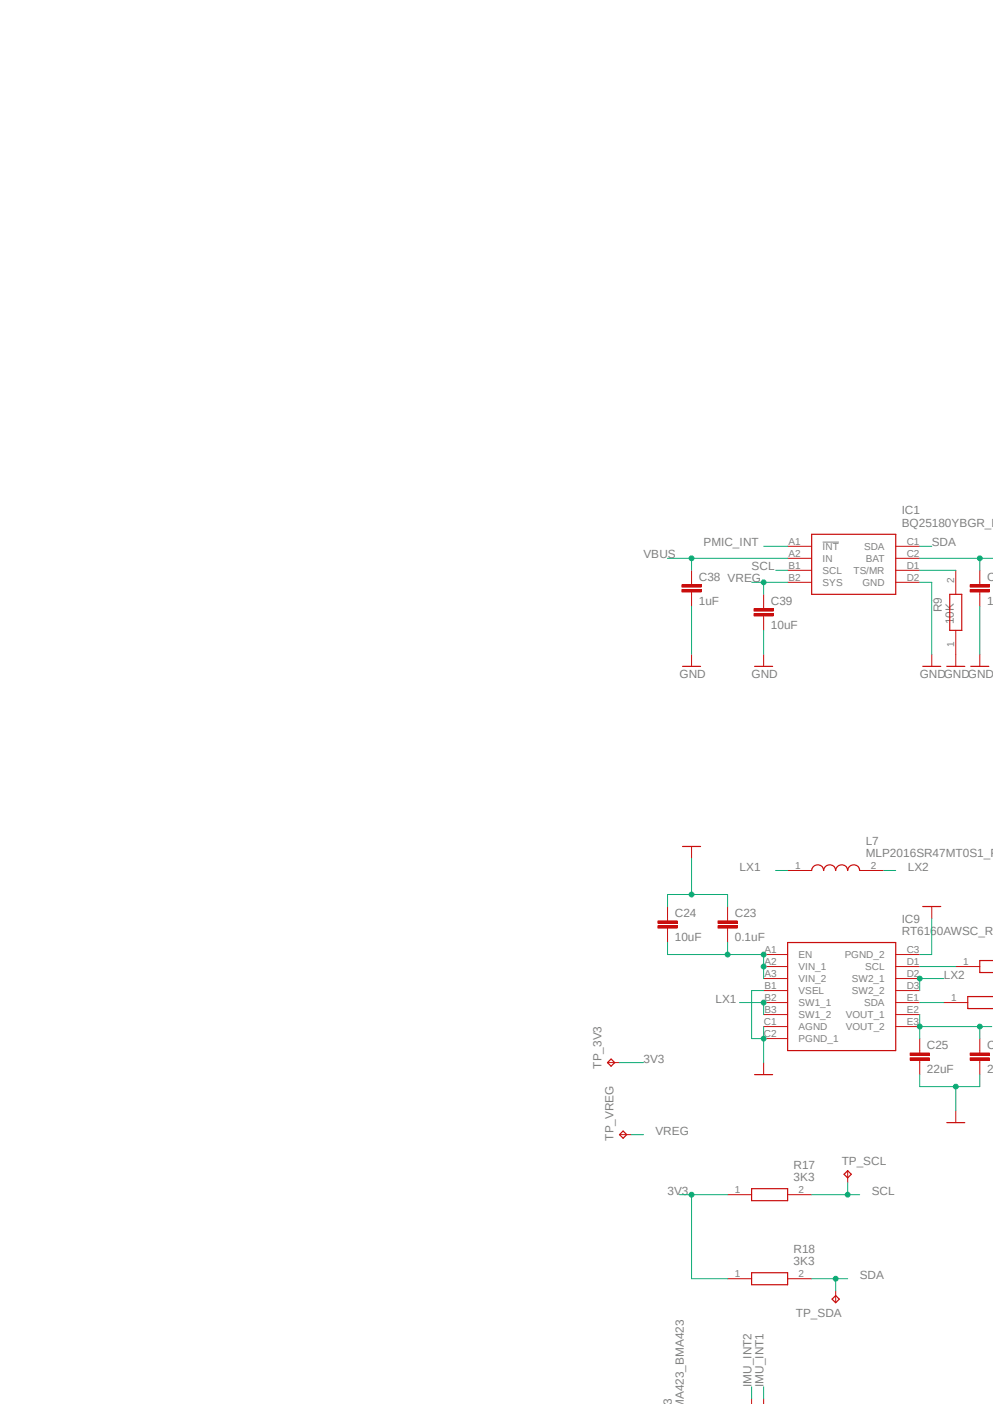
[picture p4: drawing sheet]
<svg xmlns="http://www.w3.org/2000/svg" width="210mm" height="297mm" viewBox="0 0 210 297" stroke-linecap="round" stroke-linejoin="round" font-family="sans-serif">
<path d="M54.2 67.3l155.7 135.7" fill="none" stroke="#fff" stroke-width=".21"/>
<path d="M174 114.7h3.4" fill="none" stroke="#808080" stroke-width=".21"/>
<path d="M171.7 113h17.7v12.7h-17.7zM200.9 125.7h2.5v7.6h-2.5zM144.4 141h3.8M159.6 141h3.8M195.2 141h3.8M200.2 141h3.8M205.3 141h3.8" fill="none" stroke="#c90d0c" stroke-width=".25"/>
<g fill="none" stroke="#c90d0c" stroke-width=".21">
<path d="M166.6 115.6h5.1M166.6 118.1h5.1M189.4 115.6h5.1M189.4 118.1h5.1M146.3 138.4v2.6M161.5 138.4v2.6M166.6 120.6h5.1M166.6 123.2h5.1M189.4 120.6h5.1M189.4 123.2h5.1M197.1 138.4v2.6M202.1 120.6v5.1"/>
<path d="M202.1 133.3v7.7M207.2 123.2v.5M207.2 125.2v.5M207.2 138.4v2.6"/>
</g>
<path d="M205.2 124.7h4.1v.5h-4.1z" fill-rule="evenodd" fill="#c90d0c"/>
<path d="M205.2 124.7h4.1v.5h-4.1z" fill="none" stroke="#c90d0c" stroke-width=".21"/>
<path d="M205.2 123.7h4.1v.5h-4.1z" fill-rule="evenodd" fill="#c90d0c"/>
<path d="M161.5 128.3v.5M161.5 130.3v.5M205.2 123.7h4.1v.5h-4.1zM207.2 120.6v2.6M207.2 125.7v2.6" fill="none" stroke="#c90d0c" stroke-width=".21"/>
<path d="M159.5 129.8h4v.5h-4z" fill-rule="evenodd" fill="#c90d0c"/>
<path d="M159.5 129.8h4v.5h-4z" fill="none" stroke="#c90d0c" stroke-width=".21"/>
<path d="M159.5 128.8h4v.5h-4z" fill-rule="evenodd" fill="#c90d0c"/>
<path d="M146.3 123.2v.5M146.3 125.2v.5M159.5 128.8h4v.5h-4zM161.5 125.7v2.6M161.5 130.8v2.5" fill="none" stroke="#c90d0c" stroke-width=".21"/>
<path d="M144.2 124.7h4.1v.5h-4.1z" fill-rule="evenodd" fill="#c90d0c"/>
<path d="M144.2 124.7h4.1v.5h-4.1z" fill="none" stroke="#c90d0c" stroke-width=".21"/>
<path d="M144.2 123.7h4.1v.5h-4.1z" fill-rule="evenodd" fill="#c90d0c"/>
<g fill="none" stroke="#c90d0c" stroke-width=".21">
<path d="M144.2 123.7h4.1v.5h-4.1zM146.3 120.6v2.6M146.3 125.7v2.6M153.9 194.3v.5M153.9 196.3v.5M166.6 184.1h5.1M181.8 184.1h5.1M197.1 191.8v2.5M161.5 201.9h5.1M161.5 204.5h5.1M161.5 207h5.1M161.5 209.5h5.1"/>
<path d="M161.5 212.1h5.1M161.5 214.6h5.1M161.5 217.2h5.1M161.5 219.7h5.1M189.4 201.9h5.1M189.4 204.5h5.1M189.4 207h5.1M189.4 209.5h5.1M189.4 212.1h5.1M189.4 214.6h5.1M189.4 217.2h5.1M161.5 224.8v2.5"/>
</g>
<path d="M166.6 199.4h22.8v22.8h-22.8zM171.7 184.2a1.27 1.27 0 0 1 1.2-1.3 1.27 1.27 0 0 1 1.3 1.3 1.27 1.27 0 0 1 1.3-1.3 1.27 1.27 0 0 1 1.2 1.3 1.27 1.27 0 0 1 1.3-1.3 1.27 1.27 0 0 1 1.3 1.3 1.27 1.27 0 0 1 1.3-1.3 1.27 1.27 0 0 1 1.2 1.3M195.2 191.8h3.8M159.6 227.3h3.8" fill="none" stroke="#c90d0c" stroke-width=".25"/>
<path d="M151.8 195.8h4.1v.5h-4.1z" fill-rule="evenodd" fill="#c90d0c"/>
<path d="M151.8 195.8h4.1v.5h-4.1z" fill="none" stroke="#c90d0c" stroke-width=".21"/>
<path d="M151.8 194.8h4.1v.5h-4.1z" fill-rule="evenodd" fill="#c90d0c"/>
<path d="M141.2 194.3v.5M141.2 196.3v.5M151.8 194.8h4.1v.5h-4.1zM153.9 191.8v2.5M153.9 196.8v2.6" fill="none" stroke="#c90d0c" stroke-width=".21"/>
<path d="M139.1 195.8h4.1v.5h-4.1z" fill-rule="evenodd" fill="#c90d0c"/>
<path d="M139.1 195.8h4.1v.5h-4.1z" fill="none" stroke="#c90d0c" stroke-width=".21"/>
<path d="M139.1 194.8h4.1v.5h-4.1z" fill-rule="evenodd" fill="#c90d0c"/>
<path d="M146.3 179.1v2.5M139.1 194.8h4.1v.5h-4.1zM141.2 191.8v2.5M141.2 196.8v2.6M194.5 222.2v.6M194.5 224.3v.5" fill="none" stroke="#c90d0c" stroke-width=".21"/>
<path d="M144.4 179.1h3.8" fill="none" stroke="#c90d0c" stroke-width=".25"/>
<path d="M192.5 223.8h4.1v.5h-4.1z" fill-rule="evenodd" fill="#c90d0c"/>
<path d="M192.5 223.8h4.1v.5h-4.1z" fill="none" stroke="#c90d0c" stroke-width=".21"/>
<path d="M192.5 222.8h4.1v.5h-4.1z" fill-rule="evenodd" fill="#c90d0c"/>
<path d="M194.5 219.7v2.5M192.5 222.8h4.1v.5h-4.1zM194.5 224.8v2.5M207.2 222.2v.6M207.2 224.3v.5" fill="none" stroke="#c90d0c" stroke-width=".21"/>
<path d="M205.2 223.8h4.1v.5h-4.1z" fill-rule="evenodd" fill="#c90d0c"/>
<path d="M205.2 223.8h4.1v.5h-4.1z" fill="none" stroke="#c90d0c" stroke-width=".21"/>
<path d="M205.2 222.8h4.1v.5h-4.1z" fill-rule="evenodd" fill="#c90d0c"/>
<g fill="none" stroke="#c90d0c" stroke-width=".21">
<path d="M199.6 212.1h5.1M202.1 204.5h5.1M207.2 219.7v2.5M128.5 224.8h2.5M202.1 234.9v2.6M205.2 222.8h4.1v.5h-4.1zM207.2 224.8v2.5M131 240h2.6M153.9 252.7h5.1M166.6 252.7h5.1M179.3 247.6v2.6M153.9 270.5h5.1"/>
<path d="M166.6 270.5h5.1M176.7 273v2.6M159 295.9v1.2M161.5 295.9v1.2"/>
</g>
<path d="M209.9 210.8h-5.2v2.6h5.2M209.9 203.2h-2.7v2.5h2.7M129.2 224l.8 .8-.8 .8-.7-.8zM131.8 239.3l.7 .7-.7 .8-.8-.8zM200.2 237.5h3.8M159 251.5h7.6v2.5h-7.6zM179.3 247.6l.7 .8-.7 .8-.8-.8zM159 269.2h7.6v2.6h-7.6zM176 274.8l.7-.7 .8 .7-.8 .8z" fill="none" stroke="#c90d0c" stroke-width=".25"/>
<path d="M146.3 128.3v10.1M161.5 133.3v5.1M194.5 123.2h2.6v15.2M207.2 128.3v10.1M161.5 217.2v7.6" fill="none" stroke="#0dab76" stroke-width=".21"/>
<circle cx="161.5" cy="219.7" r=".51" fill="#0dab76"/>
<g fill="none" stroke="#0dab76" stroke-width=".21">
<path d="M141.2 191.8v-2.6h12.7v2.6M197.1 194.3v7.6h-2.6M161.5 209.5h-2.5v10.2h2.5"/>
<circle cx="161.5" cy="219.7" r=".51"/>
</g>
<circle cx="146.3" cy="189.2" r=".51" fill="#0dab76"/>
<g fill="none" stroke="#0dab76" stroke-width=".21">
<path d="M146.3 181.6v7.6M194.5 227.3v2.6h12.7v-2.6"/>
<circle cx="146.3" cy="189.2" r=".51"/>
</g>
<circle cx="202.1" cy="229.9" r=".51" fill="#0dab76"/>
<g fill="none" stroke="#0dab76" stroke-width=".21">
<path d="M194.5 118.1h15.4M207.2 118.1v2.5M194.5 120.6h7.6M202.1 229.9v5"/>
<circle cx="202.1" cy="229.9" r=".51"/>
</g>
<circle cx="207.2" cy="118.1" r=".51" fill="#0dab76"/>
<g fill="none" stroke="#0dab76" stroke-width=".21">
<path d="M159 123.2h7.6M161.5 123.2v2.5"/>
<circle cx="207.2" cy="118.1" r=".51"/>
</g>
<circle cx="161.5" cy="123.2" r=".51" fill="#0dab76"/>
<g fill="none" stroke="#0dab76" stroke-width=".21">
<path d="M141.2 118.1h25.4M146.3 118.1v2.5M133.6 240h2.5"/>
<circle cx="161.5" cy="123.2" r=".51"/>
</g>
<circle cx="146.3" cy="118.1" r=".51" fill="#0dab76"/>
<g fill="none" stroke="#0dab76" stroke-width=".21">
<path d="M161.5 115.6h5.1M164 120.6h2.6M171.7 252.7h10.1M179.3 250.2v2.5"/>
<circle cx="146.3" cy="118.1" r=".51"/>
</g>
<circle cx="179.3" cy="252.7" r=".51" fill="#0dab76"/>
<g fill="none" stroke="#0dab76" stroke-width=".21">
<path d="M194.5 115.6h2.6M171.7 270.5h7.6M176.7 270.5v2.5"/>
<circle cx="179.3" cy="252.7" r=".51"/>
</g>
<circle cx="176.7" cy="270.5" r=".51" fill="#0dab76"/>
<g fill="none" stroke="#0dab76" stroke-width=".21">
<path d="M194.5 214.6v5.1"/>
<circle cx="176.7" cy="270.5" r=".51"/>
</g>
<circle cx="194.5" cy="217.2" r=".51" fill="#0dab76"/>
<g fill="none" stroke="#0dab76" stroke-width=".21">
<path d="M194.5 217.2h12.7v2.5"/>
<circle cx="194.5" cy="217.2" r=".51"/>
</g>
<circle cx="207.2" cy="217.2" r=".51" fill="#0dab76"/>
<g fill="none" stroke="#0dab76" stroke-width=".21">
<path d="M207.2 217.2h2.6M131 224.8h5.1M143.7 252.7h10.2M146.3 252.7v17.8h7.6"/>
<circle cx="207.2" cy="217.2" r=".51"/>
</g>
<circle cx="146.3" cy="252.7" r=".51" fill="#0dab76"/>
<g fill="none" stroke="#0dab76" stroke-width=".21">
<path d="M156.4 212.1h5.1v2.5M159 293.4v2.5M161.5 293.4v2.5"/>
<circle cx="146.3" cy="252.7" r=".51"/>
</g>
<circle cx="161.5" cy="212.1" r=".51" fill="#0dab76"/>
<g fill="none" stroke="#0dab76" stroke-width=".21">
<path d="M153.9 199.4v2.5h7.6M164 184.1h2.6"/>
<circle cx="161.5" cy="212.1" r=".51"/>
</g>
<circle cx="153.9" cy="201.9" r=".51" fill="#0dab76"/>
<g fill="none" stroke="#0dab76" stroke-width=".21">
<path d="M141.2 199.4v2.5h12.7M161.5 201.9v2.6"/>
<circle cx="153.9" cy="201.9" r=".51"/>
</g>
<circle cx="161.5" cy="201.9" r=".51" fill="#0dab76"/>
<g fill="none" stroke="#0dab76" stroke-width=".21">
<path d="M161.5 204.5v2.5"/>
<circle cx="161.5" cy="201.9" r=".51"/>
</g>
<circle cx="161.5" cy="204.5" r=".51" fill="#0dab76"/>
<g fill="none" stroke="#0dab76" stroke-width=".21">
<path d="M186.9 184.1h2.5M194.5 212.1h5.1M194.5 204.5h7.6M199.6 207h-5.1v2.5"/>
<circle cx="161.5" cy="204.5" r=".51"/>
</g>
<circle cx="194.5" cy="207" r=".51" fill="#0dab76"/>
<circle cx="194.5" cy="207" r=".51" fill="none" stroke="#0dab76" stroke-width=".21"/>
<g font-size="2.5" fill="#808080">
<text x="190.7" y="111.4">BQ25180YBGR_B</text>
<text x="190.7" y="108.8">IC1</text>
<text x="136.1" y="118.1">VBUS</text>
<text x="148.8" y="115.6">PMIC_INT</text>
<text x="197.1" y="115.6">SDA</text>
<text x="147.8" y="122.8">C38 VREG</text>
<text x="159" y="120.7">SCL</text>
<text x="208.7" y="122.8">C3</text>
<text x="147.8" y="127.9">1uF</text>
<text x="163" y="127.9">C39</text>
<text x="199.2" y="129.5" transform="rotate(-90 199.2 129.5)">R9</text>
<text x="208.7" y="127.9">1u</text>
<text x="163" y="133">10uF</text>
<text x="201.8" y="132.1" transform="rotate(-90 201.8 132.1)">10K</text>
<text x="143.7" y="143.5">GND</text>
<text x="159" y="143.5">GND</text>
<text x="194.5" y="143.5">GNDGNDGND</text>
<text x="183.1" y="178.7">L7</text>
<text x="156.4" y="184.2">LX1</text>
<text x="183.1" y="181.2">MLP2016SR47MT0S1_FT</text>
<text x="192" y="184.2">LX2</text>
<text x="142.7" y="193.9">C24</text>
<text x="155.4" y="193.9">C23</text>
<text x="190.7" y="197.7">RT6160AWSC_RT</text>
<text x="190.7" y="195.2">IC9</text>
<text x="142.7" y="199">10uF</text>
<text x="155.4" y="199">0.1uF</text>
<text x="199.6" y="207">LX2</text>
<text x="151.3" y="212.1">LX1</text>
<text x="196" y="221.9">C25</text>
<text x="208.7" y="221.9">C3</text>
<text x="127.2" y="226.1" transform="rotate(-90 127.2 226.1)">TP_3V3</text>
<text x="136.1" y="224.8">3V3</text>
<text x="196" y="227">22uF</text>
<text x="208.7" y="227">22</text>
<text x="129.8" y="241.3" transform="rotate(-90 129.8 241.3)">TP_VREG</text>
<text x="138.6" y="240">VREG</text>
<text x="167.9" y="249.8">3K3</text>
<text x="167.9" y="247.3">R17</text>
<text x="178" y="246.4">TP_SCL</text>
<text x="141.2" y="252.7">3V3</text>
<text x="184.4" y="252.7">SCL</text>
<text x="167.9" y="267.6">3K3</text>
<text x="167.9" y="265.1">R18</text>
<text x="181.8" y="270.5">SDA</text>
<text x="168.3" y="278.6">TP_SDA</text>
<text x="159" y="293.4" transform="rotate(-90 159 293.4)">IMU_INT2</text>
<text x="161.5" y="293.4" transform="rotate(-90 161.5 293.4)">IMU_INT1</text>
<text x="142.1" y="297.2" transform="rotate(-90 142.1 297.2)">3</text>
<text x="144.6" y="296" transform="rotate(-90 144.6 296)">A423_BMA423</text>
</g>
<g font-size="2.1" fill="#808080">
<text x="166.8" y="115.2">A1</text>
<text x="166.8" y="117.8">A2</text>
<text x="174" y="116.3">INT</text>
<text x="174" y="118.9">IN</text>
<text x="182.8" y="116.3">SDA</text>
<text x="183.1" y="118.9">BAT</text>
<text x="191.8" y="115.2">C1</text>
<text x="191.8" y="117.8">C2</text>
<text x="166.8" y="120.3">B1</text>
<text x="166.8" y="122.9">B2</text>
<text x="174" y="121.4">SCL</text>
<text x="174" y="124">SYS</text>
<text x="180.5" y="121.4">TS/MR</text>
<text x="182.4" y="124">GND</text>
<text x="191.8" y="120.3">D1</text>
<text x="191.8" y="122.9">D2</text>
<text x="201.8" y="123.4" transform="rotate(-90 201.8 123.4)">2</text>
<text x="201.8" y="136.9" transform="rotate(-90 201.8 136.9)">1</text>
<text x="168.1" y="183.8">1</text>
<text x="184.1" y="183.8">2</text>
<text x="161.7" y="201.6">A1</text>
<text x="168.9" y="202.7">EN</text>
<text x="178.6" y="202.7">PGND_2</text>
<text x="191.8" y="201.6">C3</text>
<text x="161.7" y="204.1">A2</text>
<text x="161.7" y="206.6">A3</text>
<text x="161.7" y="209.2">B1</text>
<text x="168.9" y="205.2">VIN_1</text>
<text x="168.9" y="207.8">VIN_2</text>
<text x="180.2" y="207.8">SW2_1</text>
<text x="183" y="205.2">SCL</text>
<text x="191.8" y="204.1">D1</text>
<text x="191.8" y="206.6">D2</text>
<text x="191.8" y="209.2">D3</text>
<text x="203.7" y="204.1">1</text>
<text x="161.7" y="211.7">B2</text>
<text x="161.7" y="214.2">B3</text>
<text x="168.9" y="210.3">VSEL</text>
<text x="168.9" y="212.9">SW1_1</text>
<text x="168.9" y="215.4">SW1_2</text>
<text x="178.9" y="215.4">VOUT_1</text>
<text x="180.2" y="210.3">SW2_2</text>
<text x="182.8" y="212.9">SDA</text>
<text x="191.8" y="211.7">E1</text>
<text x="191.8" y="214.2">E2</text>
<text x="201.2" y="211.7">1</text>
<text x="161.5" y="216.8">C1</text>
<text x="161.5" y="219.3">C2</text>
<text x="168.9" y="217.9">AGND</text>
<text x="168.9" y="220.5">PGND_1</text>
<text x="178.9" y="217.9">VOUT_2</text>
<text x="191.8" y="216.8">E3</text>
<text x="155.4" y="252.3">1</text>
<text x="168.9" y="252.3">2</text>
<text x="155.4" y="270.1">1</text>
<text x="168.9" y="270.1">2</text>
</g>
</svg>
